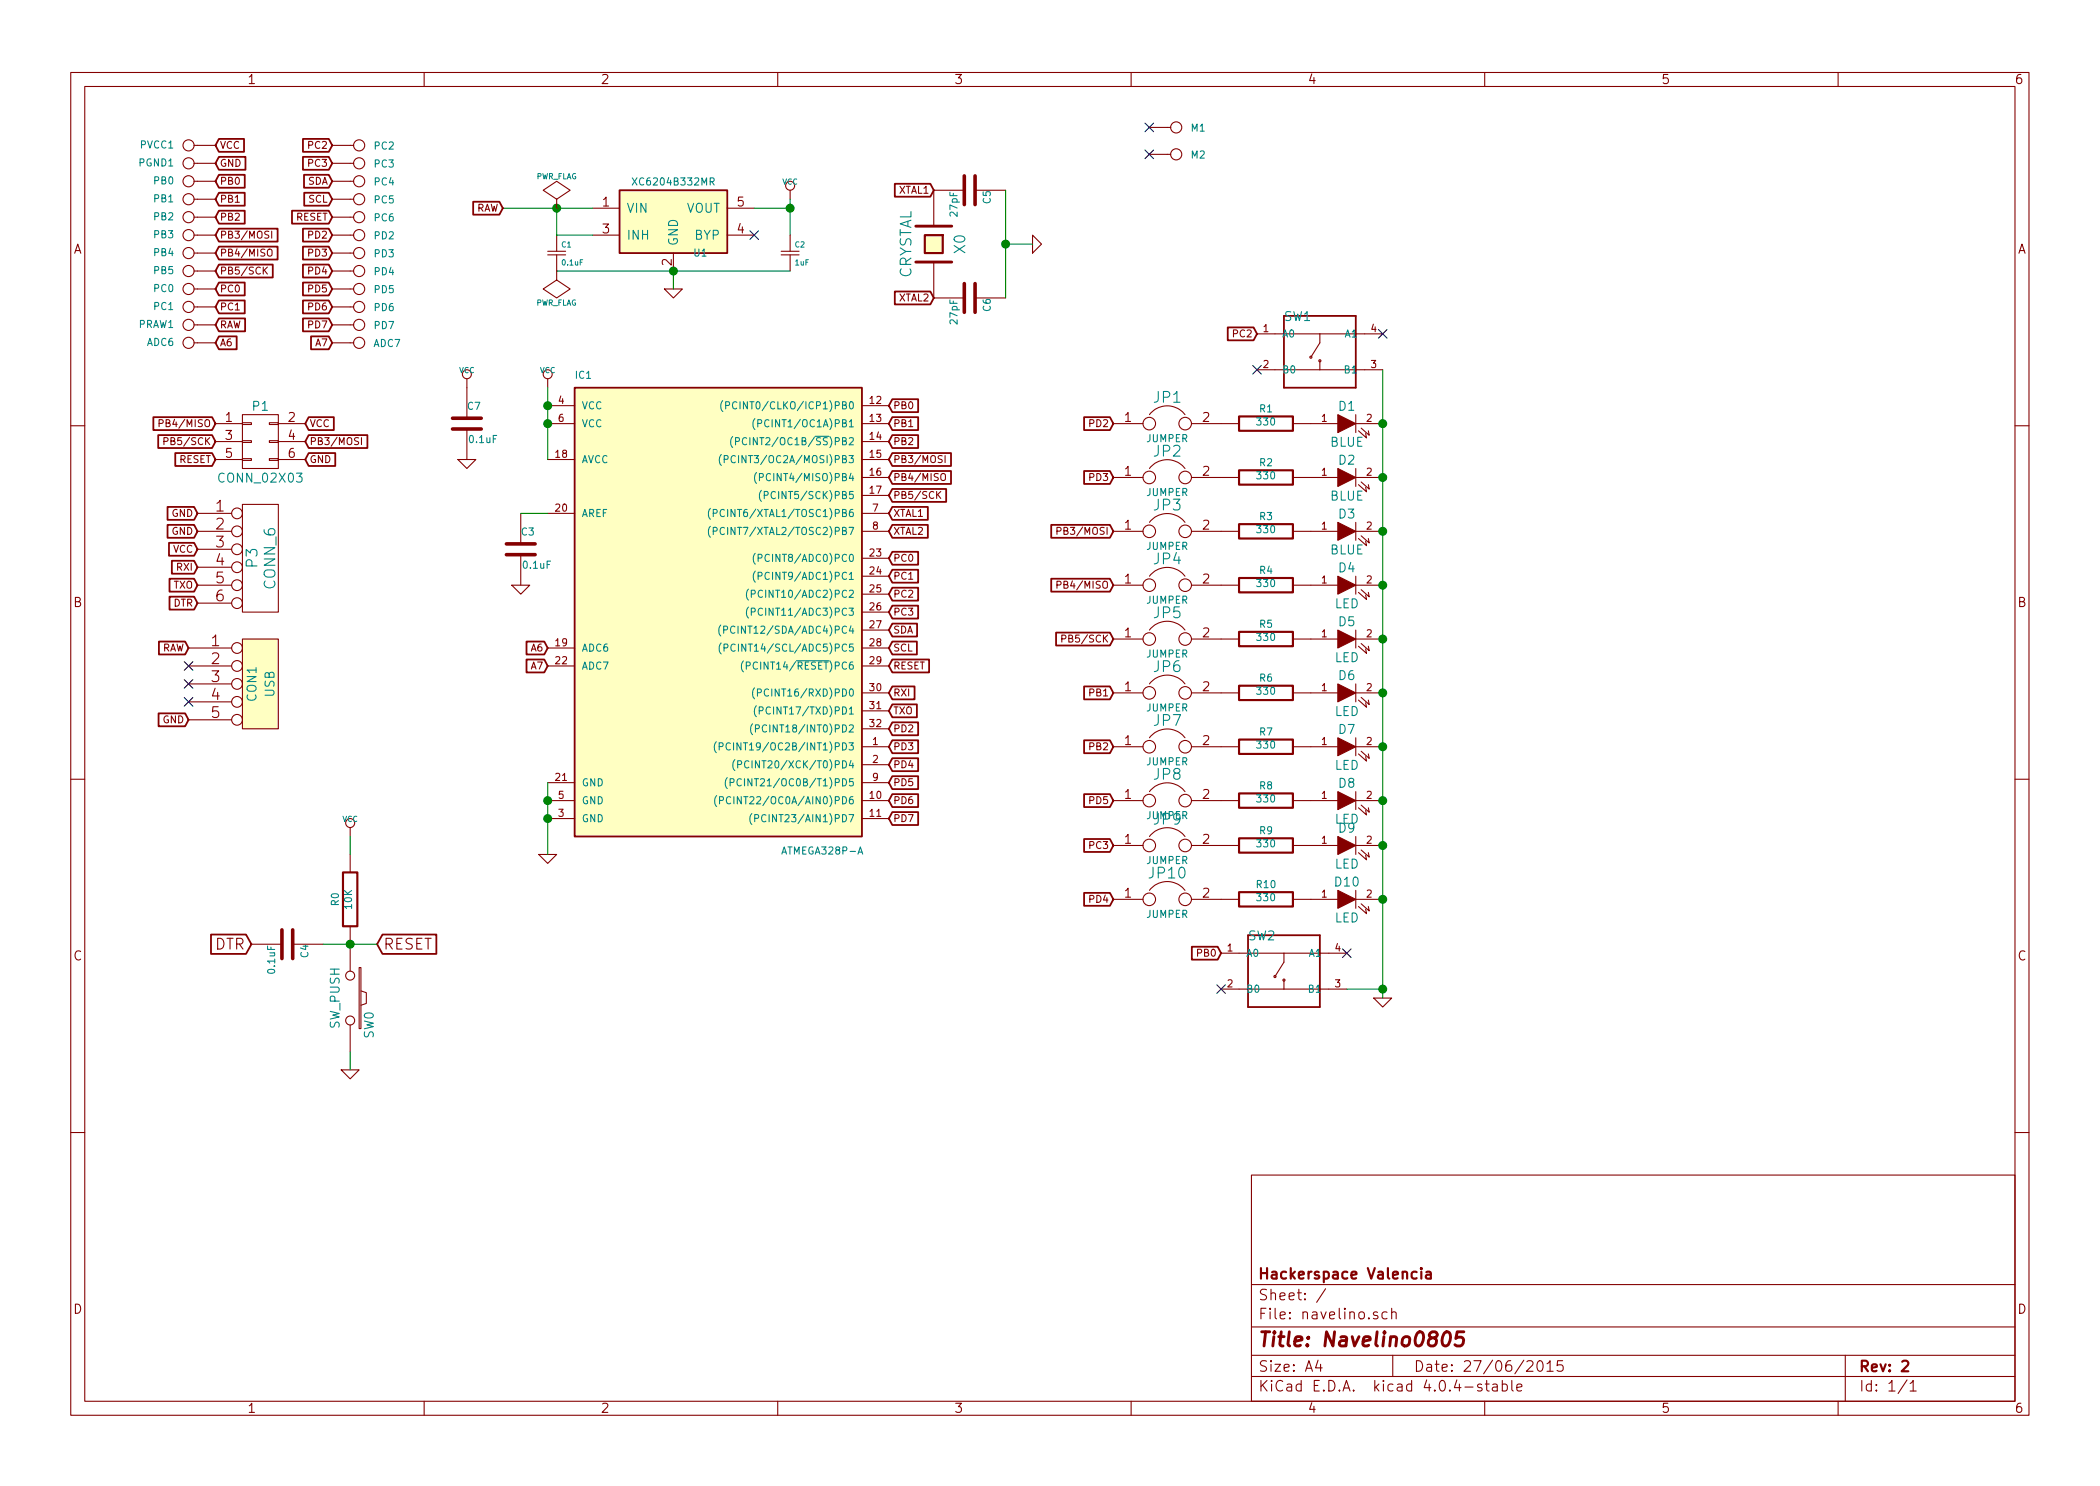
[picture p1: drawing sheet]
EESchema Schematic File Version 2
LIBS:navelino-rescue
LIBS:power
LIBS:device
LIBS:transistors
LIBS:conn
LIBS:linear
LIBS:regul
LIBS:74xx
LIBS:cmos4000
LIBS:adc-dac
LIBS:memory
LIBS:xilinx
LIBS:microcontrollers
LIBS:dsp
LIBS:microchip
LIBS:analog_switches
LIBS:motorola
LIBS:texas
LIBS:intel
LIBS:audio
LIBS:interface
LIBS:digital-audio
LIBS:philips
LIBS:display
LIBS:cypress
LIBS:siliconi
LIBS:opto
LIBS:atmel
LIBS:contrib
LIBS:valves
LIBS:navelino-cache
EELAYER 25 0
EELAYER END
$Descr A4 11693 8268
encoding utf-8
Sheet 1 1
Title "Navelino0805"
Date "27/06/2015"
Rev "2"
Comp "Hackerspace Valencia"
Comment1 ""
Comment2 ""
Comment3 ""
Comment4 ""
$EndDescr
$Comp
L ATMEGA328P-A-RESCUE-navelino IC1
U 1 1
P 3950 3350
F 0 "IC1" H 3200 4600 40  0000 L BNN
F 1 "ATMEGA328P-A" H 4350 1950 40  0000 L BNN
F 2 "navelino:TQFP-32_7x7mm_Pitch0.8mm" H 3950 3350 30  0001 C CIN
F 3 "" H 3950 3350 60  0000 C CNN
F 4 "310010049" H 3950 3350 60  0001 C CNN "SEEED"
	1    3950 3350
	1    0    0    -1  
$EndComp
$Comp
L GND-RESCUE-navelino #PWR01
U 1 1
P 3050 4750
F 0 "#PWR01" H 3050 4750 30  0001 C CNN
F 1 "GND" H 3050 4680 30  0001 C CNN
F 2 "" H 3050 4750 60  0000 C CNN
F 3 "" H 3050 4750 60  0000 C CNN
	1    3050 4750
	1    0    0    -1  
$EndComp
$Comp
L R-RESCUE-navelino R0
U 1 1
P 1950 5000
F 0 "R0" V 2030 5000 40  0000 C CNN
F 1 "10K" V 1957 5001 40  0000 C CNN
F 2 "navelino:R_0805_HandSoldering" V 1880 5000 30  0001 C CNN
F 3 "" H 1950 5000 30  0000 C CNN
F 4 "301010361" V 1950 5000 60  0001 C CNN "SEEED"
	1    1950 5000
	-1   0    0    1   
$EndComp
$Comp
L GND-RESCUE-navelino #PWR02
U 1 1
P 1950 5950
F 0 "#PWR02" H 1950 5950 30  0001 C CNN
F 1 "GND" H 1950 5880 30  0001 C CNN
F 2 "" H 1950 5950 60  0000 C CNN
F 3 "" H 1950 5950 60  0000 C CNN
	1    1950 5950
	1    0    0    -1  
$EndComp
$Comp
L C-RESCUE-navelino C3
U 1 1
P 2900 3050
F 0 "C3" H 2900 3150 40  0000 L CNN
F 1 "0.1uF" H 2906 2965 40  0000 L CNN
F 2 "navelino:C_0805" H 2938 2900 30  0001 C CNN
F 3 "" H 2900 3050 60  0000 C CNN
F 4 "302010165" H 2900 3050 60  0001 C CNN "SEEED"
	1    2900 3050
	1    0    0    -1  
$EndComp
$Comp
L GND-RESCUE-navelino #PWR03
U 1 1
P 2900 3250
F 0 "#PWR03" H 2900 3250 30  0001 C CNN
F 1 "GND" H 2900 3180 30  0001 C CNN
F 2 "" H 2900 3250 60  0000 C CNN
F 3 "" H 2900 3250 60  0000 C CNN
	1    2900 3250
	1    0    0    -1  
$EndComp
$Comp
L SW_PUSH SW0
U 1 1
P 1950 5550
F 0 "SW0" H 2100 5660 50  0000 C CNN
F 1 "SW_PUSH" H 1950 5470 50  0000 C CNN
F 2 "navelino:B3U-1000P" H 1950 5550 60  0001 C CNN
F 3 "" H 1950 5550 60  0000 C CNN
F 4 "311020047" H 1950 5550 60  0001 C CNN "SEEED"
	1    1950 5550
	0    1    1    0   
$EndComp
$Comp
L CRYSTAL X0
U 1 1
P 5200 1350
F 0 "X0" H 5200 1500 60  0000 C CNN
F 1 "CRYSTAL" H 5200 1200 60  0000 C CNN
F 2 "navelino:X2-SMD-5.0X3.2X1.3MM" H 5200 1350 60  0001 C CNN
F 3 "" H 5200 1350 60  0000 C CNN
F 4 "306010047" H 5200 1350 60  0001 C CNN "SEEED"
	1    5200 1350
	0    1    1    0   
$EndComp
Text GLabel 1400 5250 0    60   Input ~ 0
DTR
Text GLabel 2100 5250 2    60   Input ~ 0
RESET
$Comp
L VCC #PWR04
U 1 1
P 1950 4650
F 0 "#PWR04" H 1950 4750 30  0001 C CNN
F 1 "VCC" H 1950 4750 30  0000 C CNN
F 2 "" H 1950 4650 60  0000 C CNN
F 3 "" H 1950 4650 60  0000 C CNN
	1    1950 4650
	1    0    0    -1  
$EndComp
$Comp
L C-RESCUE-navelino C4
U 1 1
P 1600 5250
F 0 "C4" H 1600 5350 40  0000 L CNN
F 1 "0.1uF" H 1606 5165 40  0000 L CNN
F 2 "navelino:C_0805" H 1638 5100 30  0001 C CNN
F 3 "" H 1600 5250 60  0000 C CNN
F 4 "302010165" H 1600 5250 60  0001 C CNN "SEEED"
	1    1600 5250
	0    1    1    0   
$EndComp
$Comp
L VCC #PWR05
U 1 1
P 3050 2150
F 0 "#PWR05" H 3050 2250 30  0001 C CNN
F 1 "VCC" H 3050 2250 30  0000 C CNN
F 2 "" H 3050 2150 60  0000 C CNN
F 3 "" H 3050 2150 60  0000 C CNN
	1    3050 2150
	1    0    0    -1  
$EndComp
$Comp
L LED-RESCUE-navelino D1
U 1 1
P 7500 2350
F 0 "D1" H 7500 2450 50  0000 C CNN
F 1 "BLUE" H 7500 2250 50  0000 C CNN
F 2 "navelino:LED-0805" H 7500 2350 60  0001 C CNN
F 3 "" H 7500 2350 60  0000 C CNN
F 4 "304090061" H 7500 2350 60  0001 C CNN "SEEED"
	1    7500 2350
	1    0    0    -1  
$EndComp
$Comp
L LED-RESCUE-navelino D2
U 1 1
P 7500 2650
F 0 "D2" H 7500 2750 50  0000 C CNN
F 1 "BLUE" H 7500 2550 50  0000 C CNN
F 2 "navelino:LED-0805" H 7500 2650 60  0001 C CNN
F 3 "" H 7500 2650 60  0000 C CNN
F 4 "304090061" H 7500 2650 60  0001 C CNN "SEEED"
	1    7500 2650
	1    0    0    -1  
$EndComp
$Comp
L LED-RESCUE-navelino D3
U 1 1
P 7500 2950
F 0 "D3" H 7500 3050 50  0000 C CNN
F 1 "BLUE" H 7500 2850 50  0000 C CNN
F 2 "navelino:LED-0805" H 7500 2950 60  0001 C CNN
F 3 "" H 7500 2950 60  0000 C CNN
F 4 "304090061" H 7500 2950 60  0001 C CNN "SEEED"
	1    7500 2950
	1    0    0    -1  
$EndComp
$Comp
L LED-RESCUE-navelino D4
U 1 1
P 7500 3250
F 0 "D4" H 7500 3350 50  0000 C CNN
F 1 "LED" H 7500 3150 50  0000 C CNN
F 2 "navelino:LED-0805" H 7500 3250 60  0001 C CNN
F 3 "" H 7500 3250 60  0000 C CNN
F 4 "304090046" H 7500 3250 60  0001 C CNN "SEEED"
	1    7500 3250
	1    0    0    -1  
$EndComp
$Comp
L LED-RESCUE-navelino D5
U 1 1
P 7500 3550
F 0 "D5" H 7500 3650 50  0000 C CNN
F 1 "LED" H 7500 3450 50  0000 C CNN
F 2 "navelino:LED-0805" H 7500 3550 60  0001 C CNN
F 3 "" H 7500 3550 60  0000 C CNN
F 4 "304090046" H 7500 3550 60  0001 C CNN "SEEED"
	1    7500 3550
	1    0    0    -1  
$EndComp
$Comp
L LED-RESCUE-navelino D6
U 1 1
P 7500 3850
F 0 "D6" H 7500 3950 50  0000 C CNN
F 1 "LED" H 7500 3750 50  0000 C CNN
F 2 "navelino:LED-0805" H 7500 3850 60  0001 C CNN
F 3 "" H 7500 3850 60  0000 C CNN
F 4 "304090046" H 7500 3850 60  0001 C CNN "SEEED"
	1    7500 3850
	1    0    0    -1  
$EndComp
$Comp
L LED-RESCUE-navelino D7
U 1 1
P 7500 4150
F 0 "D7" H 7500 4250 50  0000 C CNN
F 1 "LED" H 7500 4050 50  0000 C CNN
F 2 "navelino:LED-0805" H 7500 4150 60  0001 C CNN
F 3 "" H 7500 4150 60  0000 C CNN
F 4 "304090046" H 7500 4150 60  0001 C CNN "SEEED"
	1    7500 4150
	1    0    0    -1  
$EndComp
$Comp
L LED-RESCUE-navelino D8
U 1 1
P 7500 4450
F 0 "D8" H 7500 4550 50  0000 C CNN
F 1 "LED" H 7500 4350 50  0000 C CNN
F 2 "navelino:LED-0805" H 7500 4450 60  0001 C CNN
F 3 "" H 7500 4450 60  0000 C CNN
F 4 "304090046" H 7500 4450 60  0001 C CNN "SEEED"
	1    7500 4450
	1    0    0    -1  
$EndComp
$Comp
L R-RESCUE-navelino R1
U 1 1
P 7050 2350
F 0 "R1" V 7130 2350 40  0000 C CNN
F 1 "330" V 7057 2351 40  0000 C CNN
F 2 "navelino:R_0805_HandSoldering" V 6980 2350 30  0001 C CNN
F 3 "" H 7050 2350 30  0000 C CNN
F 4 "301010364" V 7050 2350 60  0001 C CNN "SEEED"
	1    7050 2350
	0    -1   -1   0   
$EndComp
$Comp
L R-RESCUE-navelino R2
U 1 1
P 7050 2650
F 0 "R2" V 7130 2650 40  0000 C CNN
F 1 "330" V 7057 2651 40  0000 C CNN
F 2 "navelino:R_0805_HandSoldering" V 6980 2650 30  0001 C CNN
F 3 "" H 7050 2650 30  0000 C CNN
F 4 "301010364" V 7050 2650 60  0001 C CNN "SEEED"
	1    7050 2650
	0    -1   -1   0   
$EndComp
$Comp
L R-RESCUE-navelino R3
U 1 1
P 7050 2950
F 0 "R3" V 7130 2950 40  0000 C CNN
F 1 "330" V 7057 2951 40  0000 C CNN
F 2 "navelino:R_0805_HandSoldering" V 6980 2950 30  0001 C CNN
F 3 "" H 7050 2950 30  0000 C CNN
F 4 "301010364" V 7050 2950 60  0001 C CNN "SEEED"
	1    7050 2950
	0    -1   -1   0   
$EndComp
$Comp
L R-RESCUE-navelino R4
U 1 1
P 7050 3250
F 0 "R4" V 7130 3250 40  0000 C CNN
F 1 "330" V 7057 3251 40  0000 C CNN
F 2 "navelino:R_0805_HandSoldering" V 6980 3250 30  0001 C CNN
F 3 "" H 7050 3250 30  0000 C CNN
F 4 "301010300" V 7050 3250 60  0001 C CNN "SEEED"
	1    7050 3250
	0    -1   -1   0   
$EndComp
$Comp
L R-RESCUE-navelino R5
U 1 1
P 7050 3550
F 0 "R5" V 7130 3550 40  0000 C CNN
F 1 "330" V 7057 3551 40  0000 C CNN
F 2 "navelino:R_0805_HandSoldering" V 6980 3550 30  0001 C CNN
F 3 "" H 7050 3550 30  0000 C CNN
F 4 "301010300" V 7050 3550 60  0001 C CNN "SEEED"
	1    7050 3550
	0    -1   -1   0   
$EndComp
$Comp
L R-RESCUE-navelino R6
U 1 1
P 7050 3850
F 0 "R6" V 7130 3850 40  0000 C CNN
F 1 "330" V 7057 3851 40  0000 C CNN
F 2 "navelino:R_0805_HandSoldering" V 6980 3850 30  0001 C CNN
F 3 "" H 7050 3850 30  0000 C CNN
F 4 "301010300" V 7050 3850 60  0001 C CNN "SEEED"
	1    7050 3850
	0    -1   -1   0   
$EndComp
$Comp
L R-RESCUE-navelino R7
U 1 1
P 7050 4150
F 0 "R7" V 7130 4150 40  0000 C CNN
F 1 "330" V 7057 4151 40  0000 C CNN
F 2 "navelino:R_0805_HandSoldering" V 6980 4150 30  0001 C CNN
F 3 "" H 7050 4150 30  0000 C CNN
F 4 "301010300" V 7050 4150 60  0001 C CNN "SEEED"
	1    7050 4150
	0    -1   -1   0   
$EndComp
$Comp
L R-RESCUE-navelino R8
U 1 1
P 7050 4450
F 0 "R8" V 7130 4450 40  0000 C CNN
F 1 "330" V 7057 4451 40  0000 C CNN
F 2 "navelino:R_0805_HandSoldering" V 6980 4450 30  0001 C CNN
F 3 "" H 7050 4450 30  0000 C CNN
F 4 "301010300" V 7050 4450 60  0001 C CNN "SEEED"
	1    7050 4450
	0    -1   -1   0   
$EndComp
$Comp
L LED-RESCUE-navelino D9
U 1 1
P 7500 4700
F 0 "D9" H 7500 4800 50  0000 C CNN
F 1 "LED" H 7500 4600 50  0000 C CNN
F 2 "navelino:LED-0805" H 7500 4700 60  0001 C CNN
F 3 "" H 7500 4700 60  0000 C CNN
F 4 "304090046" H 7500 4700 60  0001 C CNN "SEEED"
	1    7500 4700
	1    0    0    -1  
$EndComp
$Comp
L LED-RESCUE-navelino D10
U 1 1
P 7500 5000
F 0 "D10" H 7500 5100 50  0000 C CNN
F 1 "LED" H 7500 4900 50  0000 C CNN
F 2 "navelino:LED-0805" H 7500 5000 60  0001 C CNN
F 3 "" H 7500 5000 60  0000 C CNN
F 4 "304090046" H 7500 5000 60  0001 C CNN "SEEED"
	1    7500 5000
	1    0    0    -1  
$EndComp
$Comp
L R-RESCUE-navelino R9
U 1 1
P 7050 4700
F 0 "R9" V 7130 4700 40  0000 C CNN
F 1 "330" V 7057 4701 40  0000 C CNN
F 2 "navelino:R_0805_HandSoldering" V 6980 4700 30  0001 C CNN
F 3 "" H 7050 4700 30  0000 C CNN
F 4 "301010300" V 7050 4700 60  0001 C CNN "SEEED"
	1    7050 4700
	0    -1   -1   0   
$EndComp
$Comp
L R-RESCUE-navelino R10
U 1 1
P 7050 5000
F 0 "R10" V 7130 5000 40  0000 C CNN
F 1 "330" V 7057 5001 40  0000 C CNN
F 2 "navelino:R_0805_HandSoldering" V 6980 5000 30  0001 C CNN
F 3 "" H 7050 5000 30  0000 C CNN
F 4 "301010300" V 7050 5000 60  0001 C CNN "SEEED"
	1    7050 5000
	0    -1   -1   0   
$EndComp
Text GLabel 4950 3700 2    39   Input ~ 0
RESET
Text GLabel 4950 2850 2    39   Input ~ 0
XTAL1
Text GLabel 4950 2950 2    39   Input ~ 0
XTAL2
Text GLabel 4950 2250 2    39   Input ~ 0
PB0
Text GLabel 6800 5300 0    39   Input ~ 0
PB0
Text GLabel 6200 2350 0    39   Input ~ 0
PD2
Text GLabel 6200 2650 0    39   Input ~ 0
PD3
Text GLabel 4950 2350 2    39   Input ~ 0
PB1
Text GLabel 4950 2450 2    39   Input ~ 0
PB2
Text GLabel 4950 2550 2    39   Input ~ 0
PB3/MOSI
Text GLabel 4950 2650 2    39   Input ~ 0
PB4/MISO
Text GLabel 4950 2750 2    39   Input ~ 0
PB5/SCK
Text GLabel 6200 2950 0    39   Input ~ 0
PB3/MOSI
Text GLabel 6200 3250 0    39   Input ~ 0
PB4/MISO
Text GLabel 6200 3550 0    39   Input ~ 0
PB5/SCK
Text GLabel 4950 3100 2    39   Input ~ 0
PC0
Text GLabel 4950 3200 2    39   Input ~ 0
PC1
Text GLabel 4950 3300 2    39   Input ~ 0
PC2
Text GLabel 4950 3400 2    39   Input ~ 0
PC3
Text GLabel 4950 3500 2    39   Input ~ 0
SDA
Text GLabel 4950 3600 2    39   Input ~ 0
SCL
Text GLabel 6200 3850 0    39   Input ~ 0
PB1
Text GLabel 6200 4150 0    39   Input ~ 0
PB2
Text GLabel 6200 4450 0    39   Input ~ 0
PD5
Text GLabel 6200 4700 0    39   Input ~ 0
PC3
Text GLabel 4950 4250 2    39   Input ~ 0
PD4
Text GLabel 4950 4350 2    39   Input ~ 0
PD5
Text GLabel 6200 5000 0    39   Input ~ 0
PD4
Text GLabel 7000 1850 0    39   Input ~ 0
PC2
$Comp
L GND-RESCUE-navelino #PWR06
U 1 1
P 7700 5550
F 0 "#PWR06" H 7700 5550 30  0001 C CNN
F 1 "GND" H 7700 5480 30  0001 C CNN
F 2 "" H 7700 5550 60  0000 C CNN
F 3 "" H 7700 5550 60  0000 C CNN
	1    7700 5550
	1    0    0    -1  
$EndComp
Wire Wire Line
	3050 4350 3050 4750
Connection ~ 3050 4550
Connection ~ 3050 4450
Wire Wire Line
	3050 2150 3050 2550
Connection ~ 3050 2350
Wire Wire Line
	1950 4750 1950 4650
Wire Wire Line
	1950 5850 1950 5950
Connection ~ 1950 5250
Connection ~ 3050 2250
Wire Wire Line
	7700 2050 7700 5550
Connection ~ 7700 4150
Connection ~ 7700 3850
Connection ~ 7700 3550
Connection ~ 7700 3250
Connection ~ 7700 2950
Connection ~ 7700 2650
Connection ~ 7700 4450
Connection ~ 7700 4700
Connection ~ 7700 2350
Connection ~ 7700 5000
Text GLabel 4950 3850 2    39   Input ~ 0
RXI
Text GLabel 4950 3950 2    39   Input ~ 0
TXO
Text GLabel 1200 2550 0    39   Input ~ 0
RESET
$Comp
L LD3985G122R U1
U 1 1
P 3750 1200
F 0 "U1" H 3900 1004 40  0000 C CNN
F 1 "XC6204B332MR" H 3750 1400 40  0000 C CNN
F 2 "navelino:SOT-23-5" H 3750 1200 60  0001 C CNN
F 3 "" H 3750 1200 60  0000 C CNN
F 4 "310030046" H 3750 1200 60  0001 C CNN "SEEED"
	1    3750 1200
	1    0    0    -1  
$EndComp
Wire Wire Line
	2800 1150 3300 1150
Text GLabel 2800 1150 0    39   Input ~ 0
RAW
Connection ~ 3100 1150
$Comp
L VCC #PWR07
U 1 1
P 4400 1100
F 0 "#PWR07" H 4400 1200 30  0001 C CNN
F 1 "VCC" H 4400 1200 30  0000 C CNN
F 2 "" H 4400 1100 60  0000 C CNN
F 3 "" H 4400 1100 60  0000 C CNN
	1    4400 1100
	1    0    0    -1  
$EndComp
Wire Wire Line
	4400 1100 4400 1300
$Comp
L GND-RESCUE-navelino #PWR08
U 1 1
P 3750 1600
F 0 "#PWR08" H 3750 1600 30  0001 C CNN
F 1 "GND" H 3750 1530 30  0001 C CNN
F 2 "" H 3750 1600 60  0000 C CNN
F 3 "" H 3750 1600 60  0000 C CNN
	1    3750 1600
	1    0    0    -1  
$EndComp
$Comp
L CONN_6 P3
U 1 1
P 1450 3100
F 0 "P3" V 1400 3100 60  0000 C CNN
F 1 "CONN_6" V 1500 3100 60  0000 C CNN
F 2 "navelino:Pin_Header_Angled_1x06" H 1450 3100 60  0001 C CNN
F 3 "" H 1450 3100 60  0000 C CNN
F 4 "320020070" V 1450 3100 60  0001 C CNN "SEEED"
	1    1450 3100
	1    0    0    -1  
$EndComp
Text GLabel 1100 3350 0    39   Input ~ 0
DTR
Text GLabel 1100 2850 0    39   Input ~ 0
GND
Text GLabel 1100 3050 0    39   Input ~ 0
VCC
Text GLabel 1100 3250 0    39   Input ~ 0
TXO
Text GLabel 1100 3150 0    39   Input ~ 0
RXI
Text GLabel 1100 2950 0    39   Input ~ 0
GND
Text GLabel 3050 3600 0    39   Input ~ 0
A6
Text GLabel 3050 3700 0    39   Input ~ 0
A7
Text GLabel 1700 2350 2    39   Input ~ 0
VCC
Text GLabel 1700 2550 2    39   Input ~ 0
GND
Text GLabel 1200 2350 0    39   Input ~ 0
PB4/MISO
Text GLabel 1700 2450 2    39   Input ~ 0
PB3/MOSI
Text GLabel 1200 2450 0    39   Input ~ 0
PB5/SCK
$Comp
L PWR_FLAG #FLG09
U 1 1
P 3100 1150
F 0 "#FLG09" H 3100 1245 30  0001 C CNN
F 1 "PWR_FLAG" H 3100 1330 30  0000 C CNN
F 2 "" H 3100 1150 60  0000 C CNN
F 3 "" H 3100 1150 60  0000 C CNN
	1    3100 1150
	1    0    0    -1  
$EndComp
$Comp
L PWR_FLAG #FLG010
U 1 1
P 3100 1500
F 0 "#FLG010" H 3100 1595 30  0001 C CNN
F 1 "PWR_FLAG" H 3100 1680 30  0000 C CNN
F 2 "" H 3100 1500 60  0000 C CNN
F 3 "" H 3100 1500 60  0000 C CNN
	1    3100 1500
	-1   0    0    1   
$EndComp
$Comp
L C-RESCUE-navelino C5
U 1 1
P 5400 1050
F 0 "C5" H 5400 1150 40  0000 L CNN
F 1 "27pF" H 5406 965 40  0000 L CNN
F 2 "navelino:C_0805" H 5438 900 30  0001 C CNN
F 3 "" H 5400 1050 60  0000 C CNN
F 4 "302010150" H 5400 1050 60  0001 C CNN "SEEED"
	1    5400 1050
	0    1    1    0   
$EndComp
$Comp
L C-RESCUE-navelino C6
U 1 1
P 5400 1650
F 0 "C6" H 5400 1750 40  0000 L CNN
F 1 "27pF" H 5406 1565 40  0000 L CNN
F 2 "navelino:C_0805" H 5438 1500 30  0001 C CNN
F 3 "" H 5400 1650 60  0000 C CNN
F 4 "302010150" H 5400 1650 60  0001 C CNN "SEEED"
	1    5400 1650
	0    1    1    0   
$EndComp
Wire Wire Line
	5600 1050 5600 1650
$Comp
L GND-RESCUE-navelino #PWR011
U 1 1
P 5750 1350
F 0 "#PWR011" H 5750 1350 30  0001 C CNN
F 1 "GND" H 5750 1280 30  0001 C CNN
F 2 "" H 5750 1350 60  0000 C CNN
F 3 "" H 5750 1350 60  0000 C CNN
	1    5750 1350
	0    -1   -1   0   
$EndComp
Wire Wire Line
	5600 1350 5750 1350
Connection ~ 5600 1350
Text GLabel 5200 1050 0    39   Input ~ 0
XTAL1
Text GLabel 5200 1650 0    39   Input ~ 0
XTAL2
$Comp
L C-RESCUE-navelino C7
U 1 1
P 2600 2350
F 0 "C7" H 2600 2450 40  0000 L CNN
F 1 "0.1uF" H 2606 2265 40  0000 L CNN
F 2 "navelino:C_0805" H 2638 2200 30  0001 C CNN
F 3 "" H 2600 2350 60  0000 C CNN
F 4 "302010165" H 2600 2350 60  0001 C CNN "SEEED"
	1    2600 2350
	1    0    0    -1  
$EndComp
$Comp
L VCC #PWR012
U 1 1
P 2600 2150
F 0 "#PWR012" H 2600 2250 30  0001 C CNN
F 1 "VCC" H 2600 2250 30  0000 C CNN
F 2 "" H 2600 2150 60  0000 C CNN
F 3 "" H 2600 2150 60  0000 C CNN
	1    2600 2150
	1    0    0    -1  
$EndComp
$Comp
L GND-RESCUE-navelino #PWR013
U 1 1
P 2600 2550
F 0 "#PWR013" H 2600 2550 30  0001 C CNN
F 1 "GND" H 2600 2480 30  0001 C CNN
F 2 "" H 2600 2550 60  0000 C CNN
F 3 "" H 2600 2550 60  0000 C CNN
	1    2600 2550
	1    0    0    -1  
$EndComp
$Comp
L CONN_1 PB0
U 1 1
P 1050 1000
F 0 "PB0" H 1130 1000 40  0000 L CNN
F 1 "CONN_1" H 1050 1055 30  0001 C CNN
F 2 "navelino:SolderWirePad_single_1mmDrill" H 1050 1000 60  0001 C CNN
F 3 "" H 1050 1000 60  0000 C CNN
	1    1050 1000
	-1   0    0    1   
$EndComp
$Comp
L CONN_1 PB1
U 1 1
P 1050 1100
F 0 "PB1" H 1130 1100 40  0000 L CNN
F 1 "CONN_1" H 1050 1155 30  0001 C CNN
F 2 "navelino:SolderWirePad_single_1mmDrill" H 1050 1100 60  0001 C CNN
F 3 "" H 1050 1100 60  0000 C CNN
	1    1050 1100
	-1   0    0    1   
$EndComp
$Comp
L CONN_1 PB2
U 1 1
P 1050 1200
F 0 "PB2" H 1130 1200 40  0000 L CNN
F 1 "CONN_1" H 1050 1255 30  0001 C CNN
F 2 "navelino:SolderWirePad_single_1mmDrill" H 1050 1200 60  0001 C CNN
F 3 "" H 1050 1200 60  0000 C CNN
	1    1050 1200
	-1   0    0    1   
$EndComp
$Comp
L CONN_1 PB3
U 1 1
P 1050 1300
F 0 "PB3" H 1130 1300 40  0000 L CNN
F 1 "CONN_1" H 1050 1355 30  0001 C CNN
F 2 "navelino:SolderWirePad_single_1mmDrill" H 1050 1300 60  0001 C CNN
F 3 "" H 1050 1300 60  0000 C CNN
	1    1050 1300
	-1   0    0    1   
$EndComp
$Comp
L CONN_1 PB4
U 1 1
P 1050 1400
F 0 "PB4" H 1130 1400 40  0000 L CNN
F 1 "CONN_1" H 1050 1455 30  0001 C CNN
F 2 "navelino:SolderWirePad_single_1mmDrill" H 1050 1400 60  0001 C CNN
F 3 "" H 1050 1400 60  0000 C CNN
	1    1050 1400
	-1   0    0    1   
$EndComp
$Comp
L CONN_1 PB5
U 1 1
P 1050 1500
F 0 "PB5" H 1130 1500 40  0000 L CNN
F 1 "CONN_1" H 1050 1555 30  0001 C CNN
F 2 "navelino:SolderWirePad_single_1mmDrill" H 1050 1500 60  0001 C CNN
F 3 "" H 1050 1500 60  0000 C CNN
	1    1050 1500
	-1   0    0    1   
$EndComp
$Comp
L CONN_1 PC0
U 1 1
P 1050 1600
F 0 "PC0" H 1130 1600 40  0000 L CNN
F 1 "CONN_1" H 1050 1655 30  0001 C CNN
F 2 "navelino:SolderWirePad_single_1mmDrill" H 1050 1600 60  0001 C CNN
F 3 "" H 1050 1600 60  0000 C CNN
	1    1050 1600
	-1   0    0    1   
$EndComp
$Comp
L CONN_1 PC1
U 1 1
P 1050 1700
F 0 "PC1" H 1130 1700 40  0000 L CNN
F 1 "CONN_1" H 1050 1755 30  0001 C CNN
F 2 "navelino:SolderWirePad_single_1mmDrill" H 1050 1700 60  0001 C CNN
F 3 "" H 1050 1700 60  0000 C CNN
	1    1050 1700
	-1   0    0    1   
$EndComp
Text GLabel 1200 1000 2    39   Input ~ 0
PB0
Text GLabel 1200 1100 2    39   Input ~ 0
PB1
Text GLabel 1200 1200 2    39   Input ~ 0
PB2
Text GLabel 1200 1300 2    39   Input ~ 0
PB3/MOSI
Text GLabel 1200 1400 2    39   Input ~ 0
PB4/MISO
Text GLabel 1200 1500 2    39   Input ~ 0
PB5/SCK
Text GLabel 1200 1600 2    39   Input ~ 0
PC0
Text GLabel 1200 1700 2    39   Input ~ 0
PC1
$Comp
L CONN_1 PGND1
U 1 1
P 1050 900
F 0 "PGND1" H 1130 900 40  0000 L CNN
F 1 "CONN_1" H 1050 955 30  0001 C CNN
F 2 "navelino:SolderWirePad_single_1mmDrill" H 1050 900 60  0001 C CNN
F 3 "" H 1050 900 60  0000 C CNN
	1    1050 900 
	-1   0    0    1   
$EndComp
$Comp
L CONN_1 PVCC1
U 1 1
P 1050 800
F 0 "PVCC1" H 1130 800 40  0000 L CNN
F 1 "CONN_1" H 1050 855 30  0001 C CNN
F 2 "navelino:SolderWirePad_single_1mmDrill" H 1050 800 60  0001 C CNN
F 3 "" H 1050 800 60  0000 C CNN
	1    1050 800 
	-1   0    0    1   
$EndComp
Text GLabel 1200 800  2    39   Input ~ 0
VCC
Text GLabel 1200 900  2    39   Input ~ 0
GND
$Comp
L CONN_1 PD4
U 1 1
P 2000 1500
F 0 "PD4" H 2080 1500 40  0000 L CNN
F 1 "CONN_1" H 2000 1555 30  0001 C CNN
F 2 "navelino:SolderWirePad_single_1mmDrill" H 2000 1500 60  0001 C CNN
F 3 "" H 2000 1500 60  0000 C CNN
	1    2000 1500
	1    0    0    -1  
$EndComp
$Comp
L CONN_1 PD3
U 1 1
P 2000 1400
F 0 "PD3" H 2080 1400 40  0000 L CNN
F 1 "CONN_1" H 2000 1455 30  0001 C CNN
F 2 "navelino:SolderWirePad_single_1mmDrill" H 2000 1400 60  0001 C CNN
F 3 "" H 2000 1400 60  0000 C CNN
	1    2000 1400
	1    0    0    -1  
$EndComp
$Comp
L CONN_1 PD2
U 1 1
P 2000 1300
F 0 "PD2" H 2080 1300 40  0000 L CNN
F 1 "CONN_1" H 2000 1355 30  0001 C CNN
F 2 "navelino:SolderWirePad_single_1mmDrill" H 2000 1300 60  0001 C CNN
F 3 "" H 2000 1300 60  0000 C CNN
	1    2000 1300
	1    0    0    -1  
$EndComp
$Comp
L CONN_1 PC6
U 1 1
P 2000 1200
F 0 "PC6" H 2080 1200 40  0000 L CNN
F 1 "CONN_1" H 2000 1255 30  0001 C CNN
F 2 "navelino:SolderWirePad_single_1mmDrill" H 2000 1200 60  0001 C CNN
F 3 "" H 2000 1200 60  0000 C CNN
	1    2000 1200
	1    0    0    -1  
$EndComp
$Comp
L CONN_1 PC5
U 1 1
P 2000 1100
F 0 "PC5" H 2080 1100 40  0000 L CNN
F 1 "CONN_1" H 2000 1155 30  0001 C CNN
F 2 "navelino:SolderWirePad_single_1mmDrill" H 2000 1100 60  0001 C CNN
F 3 "" H 2000 1100 60  0000 C CNN
	1    2000 1100
	1    0    0    -1  
$EndComp
$Comp
L CONN_1 PC4
U 1 1
P 2000 1000
F 0 "PC4" H 2080 1000 40  0000 L CNN
F 1 "CONN_1" H 2000 1055 30  0001 C CNN
F 2 "navelino:SolderWirePad_single_1mmDrill" H 2000 1000 60  0001 C CNN
F 3 "" H 2000 1000 60  0000 C CNN
	1    2000 1000
	1    0    0    -1  
$EndComp
$Comp
L CONN_1 PC3
U 1 1
P 2000 900
F 0 "PC3" H 2080 900 40  0000 L CNN
F 1 "CONN_1" H 2000 955 30  0001 C CNN
F 2 "navelino:SolderWirePad_single_1mmDrill" H 2000 900 60  0001 C CNN
F 3 "" H 2000 900 60  0000 C CNN
	1    2000 900 
	1    0    0    -1  
$EndComp
$Comp
L CONN_1 PC2
U 1 1
P 2000 800
F 0 "PC2" H 2080 800 40  0000 L CNN
F 1 "CONN_1" H 2000 855 30  0001 C CNN
F 2 "navelino:SolderWirePad_single_1mmDrill" H 2000 800 60  0001 C CNN
F 3 "" H 2000 800 60  0000 C CNN
	1    2000 800 
	1    0    0    -1  
$EndComp
Text GLabel 1850 1500 0    39   Input ~ 0
PD4
Text GLabel 1850 1400 0    39   Input ~ 0
PD3
Text GLabel 1850 1300 0    39   Input ~ 0
PD2
Text GLabel 1850 1200 0    39   Input ~ 0
RESET
Text GLabel 1850 1100 0    39   Input ~ 0
SCL
Text GLabel 1850 1000 0    39   Input ~ 0
SDA
Text GLabel 1850 900  0    39   Input ~ 0
PC3
Text GLabel 1850 800  0    39   Input ~ 0
PC2
$Comp
L CONN_1 PD5
U 1 1
P 2000 1600
F 0 "PD5" H 2080 1600 40  0000 L CNN
F 1 "CONN_1" H 2000 1655 30  0001 C CNN
F 2 "navelino:SolderWirePad_single_1mmDrill" H 2000 1600 60  0001 C CNN
F 3 "" H 2000 1600 60  0000 C CNN
	1    2000 1600
	1    0    0    -1  
$EndComp
$Comp
L CONN_1 PD6
U 1 1
P 2000 1700
F 0 "PD6" H 2080 1700 40  0000 L CNN
F 1 "CONN_1" H 2000 1755 30  0001 C CNN
F 2 "navelino:SolderWirePad_single_1mmDrill" H 2000 1700 60  0001 C CNN
F 3 "" H 2000 1700 60  0000 C CNN
	1    2000 1700
	1    0    0    -1  
$EndComp
Text GLabel 1850 1700 0    39   Input ~ 0
PD6
Text GLabel 1850 1600 0    39   Input ~ 0
PD5
Text GLabel 4950 4050 2    39   Input ~ 0
PD2
Text GLabel 4950 4150 2    39   Input ~ 0
PD3
Text GLabel 4950 4450 2    39   Input ~ 0
PD6
Text GLabel 4950 4550 2    39   Input ~ 0
PD7
$Comp
L JUMPER JP1
U 1 1
P 6500 2350
F 0 "JP1" H 6500 2500 60  0000 C CNN
F 1 "JUMPER" H 6500 2270 40  0000 C CNN
F 2 "navelino:PCB_JUMPER" H 6500 2350 60  0001 C CNN
F 3 "" H 6500 2350 60  0000 C CNN
	1    6500 2350
	1    0    0    -1  
$EndComp
$Comp
L JUMPER JP2
U 1 1
P 6500 2650
F 0 "JP2" H 6500 2800 60  0000 C CNN
F 1 "JUMPER" H 6500 2570 40  0000 C CNN
F 2 "navelino:PCB_JUMPER" H 6500 2650 60  0001 C CNN
F 3 "" H 6500 2650 60  0000 C CNN
	1    6500 2650
	1    0    0    -1  
$EndComp
$Comp
L JUMPER JP3
U 1 1
P 6500 2950
F 0 "JP3" H 6500 3100 60  0000 C CNN
F 1 "JUMPER" H 6500 2870 40  0000 C CNN
F 2 "navelino:PCB_JUMPER" H 6500 2950 60  0001 C CNN
F 3 "" H 6500 2950 60  0000 C CNN
	1    6500 2950
	1    0    0    -1  
$EndComp
$Comp
L JUMPER JP4
U 1 1
P 6500 3250
F 0 "JP4" H 6500 3400 60  0000 C CNN
F 1 "JUMPER" H 6500 3170 40  0000 C CNN
F 2 "navelino:PCB_JUMPER" H 6500 3250 60  0001 C CNN
F 3 "" H 6500 3250 60  0000 C CNN
	1    6500 3250
	1    0    0    -1  
$EndComp
$Comp
L JUMPER JP5
U 1 1
P 6500 3550
F 0 "JP5" H 6500 3700 60  0000 C CNN
F 1 "JUMPER" H 6500 3470 40  0000 C CNN
F 2 "navelino:PCB_JUMPER" H 6500 3550 60  0001 C CNN
F 3 "" H 6500 3550 60  0000 C CNN
	1    6500 3550
	1    0    0    -1  
$EndComp
$Comp
L JUMPER JP6
U 1 1
P 6500 3850
F 0 "JP6" H 6500 4000 60  0000 C CNN
F 1 "JUMPER" H 6500 3770 40  0000 C CNN
F 2 "navelino:PCB_JUMPER" H 6500 3850 60  0001 C CNN
F 3 "" H 6500 3850 60  0000 C CNN
	1    6500 3850
	1    0    0    -1  
$EndComp
$Comp
L JUMPER JP7
U 1 1
P 6500 4150
F 0 "JP7" H 6500 4300 60  0000 C CNN
F 1 "JUMPER" H 6500 4070 40  0000 C CNN
F 2 "navelino:PCB_JUMPER" H 6500 4150 60  0001 C CNN
F 3 "" H 6500 4150 60  0000 C CNN
	1    6500 4150
	1    0    0    -1  
$EndComp
$Comp
L JUMPER JP8
U 1 1
P 6500 4450
F 0 "JP8" H 6500 4600 60  0000 C CNN
F 1 "JUMPER" H 6500 4370 40  0000 C CNN
F 2 "navelino:PCB_JUMPER" H 6500 4450 60  0001 C CNN
F 3 "" H 6500 4450 60  0000 C CNN
	1    6500 4450
	1    0    0    -1  
$EndComp
$Comp
L JUMPER JP9
U 1 1
P 6500 4700
F 0 "JP9" H 6500 4850 60  0000 C CNN
F 1 "JUMPER" H 6500 4620 40  0000 C CNN
F 2 "navelino:PCB_JUMPER" H 6500 4700 60  0001 C CNN
F 3 "" H 6500 4700 60  0000 C CNN
	1    6500 4700
	1    0    0    -1  
$EndComp
$Comp
L JUMPER JP10
U 1 1
P 6500 5000
F 0 "JP10" H 6500 5150 60  0000 C CNN
F 1 "JUMPER" H 6500 4920 40  0000 C CNN
F 2 "navelino:PCB_JUMPER" H 6500 5000 60  0001 C CNN
F 3 "" H 6500 5000 60  0000 C CNN
	1    6500 5000
	1    0    0    -1  
$EndComp
$Comp
L CONN_1 PRAW1
U 1 1
P 1050 1800
F 0 "PRAW1" H 1130 1800 40  0000 L CNN
F 1 "CONN_1" H 1050 1855 30  0001 C CNN
F 2 "navelino:SolderWirePad_single_1mmDrill" H 1050 1800 60  0001 C CNN
F 3 "" H 1050 1800 60  0000 C CNN
	1    1050 1800
	-1   0    0    1   
$EndComp
$Comp
L CONN_1 ADC6
U 1 1
P 1050 1900
F 0 "ADC6" H 1130 1900 40  0000 L CNN
F 1 "CONN_1" H 1050 1955 30  0001 C CNN
F 2 "navelino:SolderWirePad_single_1mmDrill" H 1050 1900 60  0001 C CNN
F 3 "" H 1050 1900 60  0000 C CNN
	1    1050 1900
	-1   0    0    1   
$EndComp
$Comp
L CONN_1 PD7
U 1 1
P 2000 1800
F 0 "PD7" H 2080 1800 40  0000 L CNN
F 1 "CONN_1" H 2000 1855 30  0001 C CNN
F 2 "navelino:SolderWirePad_single_1mmDrill" H 2000 1800 60  0001 C CNN
F 3 "" H 2000 1800 60  0000 C CNN
	1    2000 1800
	1    0    0    -1  
$EndComp
$Comp
L CONN_1 ADC7
U 1 1
P 2000 1900
F 0 "ADC7" H 2080 1900 40  0000 L CNN
F 1 "CONN_1" H 2000 1955 30  0001 C CNN
F 2 "navelino:SolderWirePad_single_1mmDrill" H 2000 1900 60  0001 C CNN
F 3 "" H 2000 1900 60  0000 C CNN
	1    2000 1900
	1    0    0    -1  
$EndComp
Text GLabel 1850 1800 0    39   Input ~ 0
PD7
Text GLabel 1200 1800 2    39   Input ~ 0
RAW
Text GLabel 1200 1900 2    39   Input ~ 0
A6
Text GLabel 1850 1900 0    39   Input ~ 0
A7
Wire Wire Line
	2900 2850 3050 2850
Wire Wire Line
	1800 5250 2100 5250
$Comp
L Csmall C1
U 1 1
P 3100 1400
F 0 "C1" H 3125 1450 30  0000 L CNN
F 1 "0.1uF" H 3125 1350 30  0000 L CNN
F 2 "navelino:C_0805" H 3100 1400 60  0001 C CNN
F 3 "" H 3100 1400 60  0000 C CNN
F 4 "302010165" H 3100 1400 60  0001 C CNN "SEEED"
	1    3100 1400
	1    0    0    -1  
$EndComp
$Comp
L Csmall C2
U 1 1
P 4400 1400
F 0 "C2" H 4425 1450 30  0000 L CNN
F 1 "1uF" H 4425 1350 30  0000 L CNN
F 2 "navelino:C_0805" H 4400 1400 60  0001 C CNN
F 3 "" H 4400 1400 60  0000 C CNN
F 4 "302010179" H 4400 1400 60  0001 C CNN "SEEED"
	1    4400 1400
	1    0    0    -1  
$EndComp
NoConn ~ 4200 1300
Wire Wire Line
	4200 1150 4400 1150
Wire Wire Line
	3100 1300 3100 1150
Wire Wire Line
	3100 1300 3300 1300
Wire Wire Line
	3100 1500 4400 1500
Connection ~ 4400 1150
Connection ~ 3750 1500
Wire Wire Line
	3750 1500 3750 1600
Text GLabel 1050 4000 0    39   Input ~ 0
GND
Text GLabel 1050 3600 0    39   Input ~ 0
RAW
$Comp
L SMD-SWITCH-TACTILE-SPST-NO(4P-D6.0MM) SW1
U 1 1
P 7350 1950
F 0 "SW1" H 7150 2150 50  0000 L CNN
F 1 "SMD-SWITCH-TACTILE-SPST-NO(4P-D6.0MM)" H 7150 1700 50  0001 L CNN
F 2 "navelino:SW4-SMD-6.0X6.0X5.0MM" H 7350 1950 50  0001 L CNN
F 3 "" H 7350 1950 60  0000 C CNN
F 4 "311020004" H 7350 1950 60  0001 C CNN "SEEED"
	1    7350 1950
	1    0    0    -1  
$EndComp
NoConn ~ 7700 1850
NoConn ~ 7000 2050
$Comp
L SMD-SWITCH-TACTILE-SPST-NO(4P-D6.0MM) SW2
U 1 1
P 7150 5400
F 0 "SW2" H 6950 5600 50  0000 L CNN
F 1 "SMD-SWITCH-TACTILE-SPST-NO(4P-D6.0MM)" H 6950 5150 50  0001 L CNN
F 2 "navelino:SW4-SMD-6.0X6.0X5.0MM" H 7150 5400 50  0001 L CNN
F 3 "" H 7150 5400 60  0000 C CNN
F 4 "311020004" H 7150 5400 60  0001 C CNN "SEEED"
	1    7150 5400
	1    0    0    -1  
$EndComp
NoConn ~ 6800 5500
Wire Wire Line
	7500 5500 7700 5500
Connection ~ 7700 5500
NoConn ~ 7500 5300
$Comp
L CONN_5 CON1
U 1 1
P 1450 3800
F 0 "CON1" V 1400 3800 50  0000 C CNN
F 1 "USB" V 1500 3800 50  0000 C CNN
F 2 "navelino:ST-USB-001G" H 1450 3800 60  0001 C CNN
F 3 "" H 1450 3800 60  0000 C CNN
	1    1450 3800
	1    0    0    -1  
$EndComp
NoConn ~ 1050 3700
NoConn ~ 1050 3800
NoConn ~ 1050 3900
$Comp
L CONN_1 M1
U 1 1
P 6550 700
F 0 "M1" H 6630 700 40  0000 L CNN
F 1 "CONN_1" H 6550 755 30  0001 C CNN
F 2 "navelino:SolderWirePad_single_1mmDrill" H 6550 700 60  0001 C CNN
F 3 "" H 6550 700 60  0000 C CNN
	1    6550 700 
	1    0    0    -1  
$EndComp
$Comp
L CONN_1 M2
U 1 1
P 6550 850
F 0 "M2" H 6630 850 40  0000 L CNN
F 1 "CONN_1" H 6550 905 30  0001 C CNN
F 2 "navelino:SolderWirePad_single_1mmDrill" H 6550 850 60  0001 C CNN
F 3 "" H 6550 850 60  0000 C CNN
	1    6550 850 
	1    0    0    -1  
$EndComp
NoConn ~ 6400 700 
NoConn ~ 6400 850 
$Comp
L CONN_02X03 P1
U 1 1
P 1450 2450
F 0 "P1" H 1450 2650 50  0000 C CNN
F 1 "CONN_02X03" H 1450 2250 50  0000 C CNN
F 2 "navelino:ISPSMD" H 1450 1250 50  0001 C CNN
F 3 "" H 1450 1250 50  0000 C CNN
	1    1450 2450
	1    0    0    -1  
$EndComp
$EndSCHEMATC
